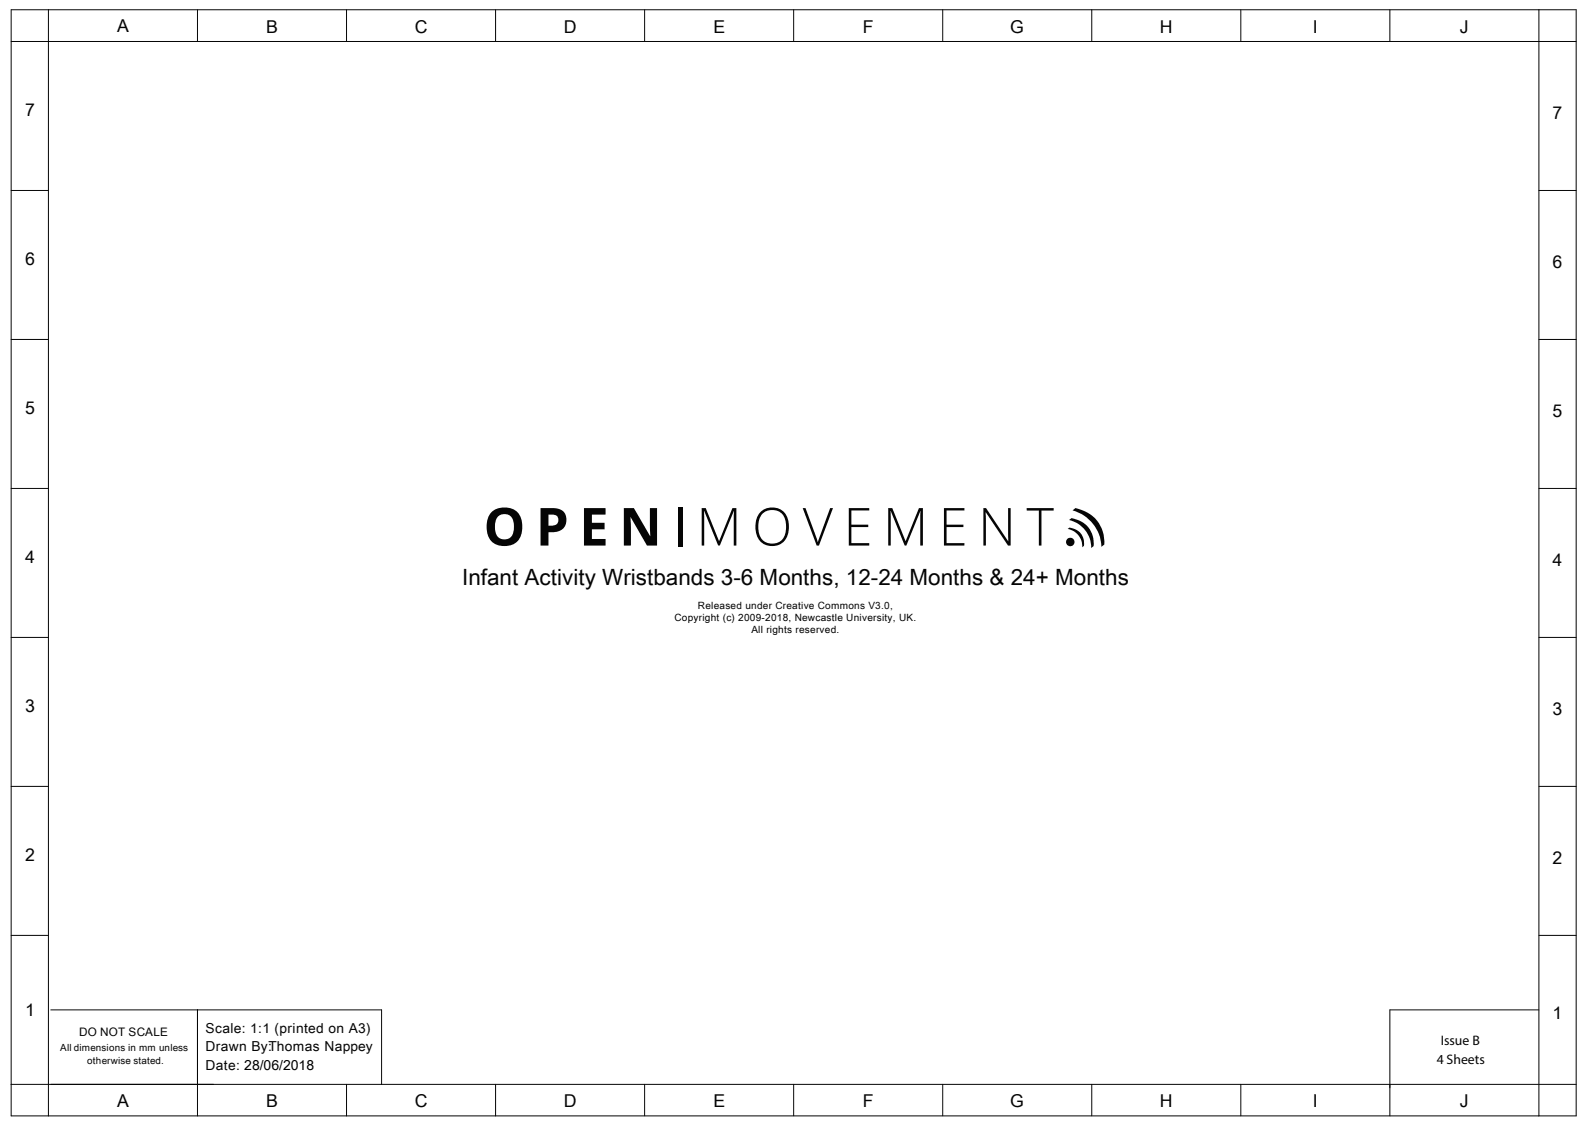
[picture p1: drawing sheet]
<svg xmlns="http://www.w3.org/2000/svg" width="421mm" height="298mm" viewBox="0 0 421 298" stroke-linecap="round" stroke-linejoin="round" font-family="sans-serif">
<!-- layer: Layer 1 -->
<g fill="none" stroke="#050504" stroke-width=".26">
<path d="M3 11h413.8M3 2.6h413.8v292.4h-413.8zM12.8 2.6v292.4M52.2 2.6v8.4M91.6 2.6v8.4M131 2.6v8.4M170.5 2.6v8.4M209.9 2.6v8.4M249.3 2.6v8.4M288.7 2.6v8.4M328.1 2.6v8.4M367.5 2.6v8.4"/>
<path d="M406.9 2.6v292.4M3 50.4h9.8M406.9 50.4h9.9M3 89.8h9.8M406.9 89.8h9.9M3 129.1h9.8M406.9 129.1h9.9M3 168.5h9.8M406.9 168.5h9.9M3 207.9h9.8M406.9 207.9h9.9M3 247.3h9.8"/>
<path d="M406.9 247.3h9.9M13.4 267h87.5M52.2 267v28M367.5 267v28M3 286.7h413.8M91.6 286.7v8.3M131 286.7v8.3M170.5 286.7v8.3M209.9 286.7v8.3M249.3 286.7v8.3M288.7 286.7v8.3M328.1 286.7v8.3"/>
</g>
<g fill="#050504">
<path d="M154.4 134.3h5.7v1.8h-3.6v2.1h3.4v1.8h-3.4v2.5h3.6v1.7h-5.7z"/>
<path d="M165 134.3h2.6l4.3 7.5v-7.5h1.8v9.9h-2.6l-4.3-7.5v7.5h-1.8z"/>
<path d="M185.5 134.3h1.1l3.5 8.7 3.6-8.7h1v9.9h-.7l.1-9.1-3.8 9.1h-.4l-3.7-9.1v9.1h-.7z"/>
<path d="M212.3 134.3h.7l3.3 9.1 3.2-9.1h.8l-3.7 9.9h-.6z"/>
<path d="M224.4 134.3h5.5v.7h-4.8v3.7h4.5v.7h-4.5v4.2h4.8v.6h-5.5z"/>
<path d="M234.9 134.3h1l3.5 8.7 3.6-8.7h1v9.9h-.7l.1-9.1-3.7 9.1h-.5l-3.7-9.1v9.1h-.6z"/>
<path d="M249.6 134.3h5.4v.7h-4.7v3.7h4.5v.7h-4.5v4.2h4.7v.6h-5.4z"/>
<path d="M260 134.3h.7l5.9 8.8v-8.8h.6v9.9h-.7l-5.8-8.8v8.8h-.7z"/>
<path d="M271.5 134.3h7.1v.7h-3.2v9.2h-.7v-9.2h-3.2z"/>
<path d="M282.3 139.8a1.38 1.38 0 0 1 1.7 0 4 4 0 0 1 2.6 4.5l-.4 .4a4.7 4.7 0 0 0-3.9-4.9z"/>
<path d="M282.7 137.5a1.33 1.33 0 0 1 1.7-.2 6.4 6.4 0 0 1 4.8 7.1l-.6 .5a7.6 7.6 0 0 0-5.9-7.4z"/>
<path d="M283.6 134.9l.8-.6a9.1 9.1 0 0 1 7.6 9.7l-.8 .6a10.4 10.4 0 0 0-7.6-9.7z"/>
<path d="M179.4 134.2h1.1v10.5h-1.1z"/>
<path d="M131.8 136.5a4.8 4.8 0 0 0 0 5.6 2.49 2.49 0 0 0 2.6 .3 2.49 2.49 0 0 0 1.5-2.2 3.8 3.8 0 0 0-1.3-4 2.68 2.68 0 0 0-2.8 .3zM129.9 135.5a5.1 5.1 0 0 1 7.6 .8 6.4 6.4 0 0 1-1 7.2 4.8 4.8 0 0 1-7.6-2.3 6.4 6.4 0 0 1 1-5.7z"/>
<path d="M145 136.1v2.9h.7a1.51 1.51 0 0 0 1.9-1.3 1.51 1.51 0 0 0-1.6-1.6zM142.9 134.3h3.2a3.2 3.2 0 0 1 3.7 3.3 3.2 3.2 0 0 1-3.9 3.1h-.9v3.5h-2.1z"/>
<path d="M201.8 135.6a5.7 5.7 0 0 0 0 7.3 3.7 3.7 0 0 0 4 .5 3.7 3.7 0 0 0 2-3.4 4.2 4.2 0 0 0-2.5-5h-2.2zM200.9 135.5a4.5 4.5 0 0 1 5.3-.9 4.5 4.5 0 0 1 2.4 4.7 4.5 4.5 0 0 1-4.4 5.1 4.5 4.5 0 0 1-4.4-5.1l.3-2.4z"/>
<circle cx="283" cy="143.3" r="1.12"/>
</g>
<path d="M100.9 267v19.7M367.5 267h39.4" fill="none" stroke="#050504" stroke-width=".26"/>
<text font-size="5.9" fill="#050504" x="122.2" y="154.6">Infant Activity Wristbands 3-6 Months, 12-24 Months &amp; 24+ Months</text>
<g font-size="4.7" fill="#050504">
<text x="31" y="8.6">A</text>
<text x="70.4" y="8.6">B</text>
<text x="109.7" y="8.6">C</text>
<text x="149.1" y="8.6">D</text>
<text x="188.6" y="8.6">E</text>
<text x="228.1" y="8.6">F</text>
<text x="267.1" y="8.6">G</text>
<text x="306.7" y="8.6">H</text>
<text x="347.2" y="8.6">I</text>
<text x="386" y="8.6">J</text>
<text x="6.6" y="30.6">7</text>
<text x="410.5" y="31.4">7</text>
<text x="6.6" y="70">6</text>
<text x="410.5" y="70.8">6</text>
<text x="6.6" y="109.4">5</text>
<text x="410.5" y="110.2">5</text>
<text x="6.6" y="148.7">4</text>
<text x="410.5" y="149.5">4</text>
<text x="6.6" y="188.1">3</text>
<text x="410.5" y="188.9">3</text>
<text x="6.6" y="227.5">2</text>
<text x="410.5" y="228.3">2</text>
<text x="6.6" y="268.5">1</text>
<text x="410.5" y="269.3">1</text>
<text x="31" y="292.7">A</text>
<text x="70.4" y="292.7">B</text>
<text x="109.7" y="292.7">C</text>
<text x="149.1" y="292.7">D</text>
<text x="188.6" y="292.7">E</text>
<text x="228.1" y="292.7">F</text>
<text x="267.1" y="292.7">G</text>
<text x="306.7" y="292.7">H</text>
<text x="347.2" y="292.7">I</text>
<text x="386" y="292.7">J</text>
</g>
<g font-size="3.6" fill="#050504">
<text x="54.4" y="273.1">Scale: 1:1 (printed on A3)</text>
<text x="54.4" y="278">Drawn By:Thomas Nappey</text>
<text x="379.9" y="281.2">4 Sheets</text>
<text x="381" y="276.3">Issue B</text>
<text x="54.4" y="282.8">Date: 28/06/2018</text>
</g>
<text font-size="3.1" fill="#050504" x="20.9" y="273.9">DO NOT SCALE</text>
<g font-size="2.6" fill="#050504">
<text x="184.5" y="160.9">Released under Creative Commons V3.0,</text>
<text x="15.9" y="277.8">All dimensions in mm unless</text>
<text x="23.1" y="281.3">otherwise stated.</text>
</g>
<g font-size="2.6" fill="#000001">
<text x="178.3" y="164.1">Copyright (c) 2009-2018, Newcastle University, UK.</text>
<text x="198.7" y="167.2">All rights reserved.</text>
</g>
</svg>
